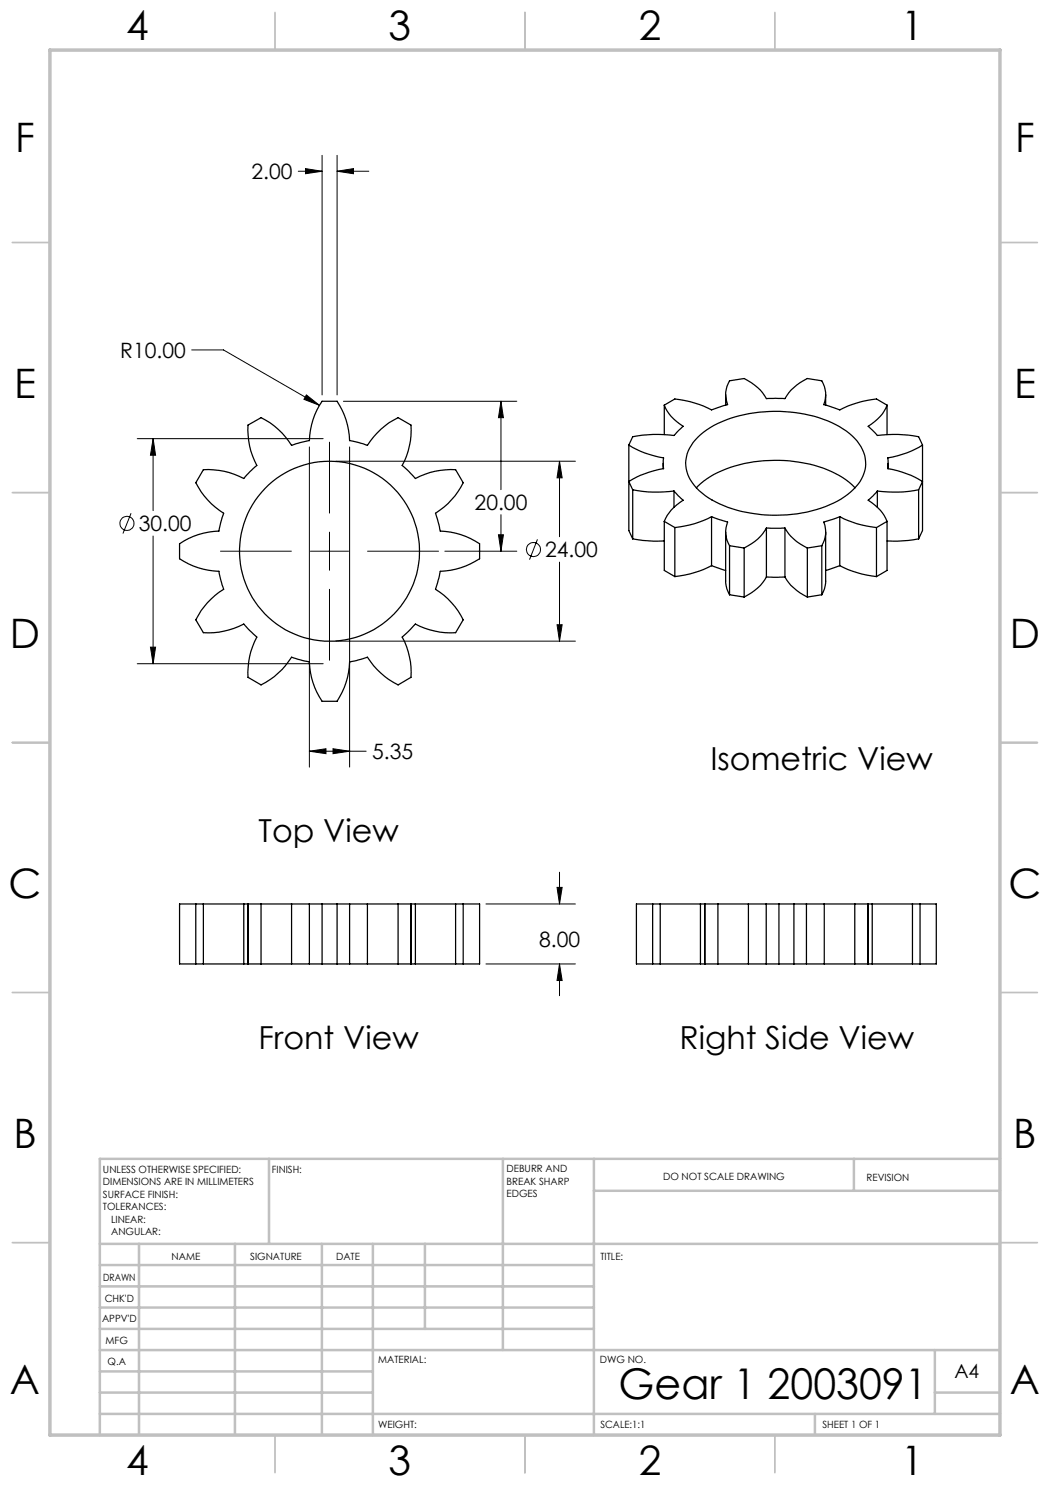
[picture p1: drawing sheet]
<svg xmlns="http://www.w3.org/2000/svg" width="210mm" height="297mm" viewBox="0 0 210 297" stroke-linecap="round" stroke-linejoin="round" font-family="sans-serif">
<g fill="none" stroke="#000" stroke-width=".2">
<path d="M59.7 34.3h4.7M61.1 33.7l3.3 .6-3.3 .4zM64.4 31.1v47.9M67.4 31.1v47.9M67.4 34.3h6.4M67.4 34.3l3.3-.6v1zM38.3 70h6.4l19.2 11.1M61.3 79l2.6 2.1-3.1-1.2zM27.4 87.7h37.2M30.6 87.7v14.4M30.6 87.7l.5 3.3h-1zM61.9 89.4v64"/>
<path d="M65.9 88.4v14.2M67.2 92.2h47.9M68.7 80.3h34.7M69.9 89.4v64M100.2 80.3v17.6M100.2 80.3l.5 3.2h-1zM111.9 92.2v15.1M111.9 92.2l.5 3.4h-1zM26.2 102.7l-1.6 4M30.6 107.2v25.5M44.1 110.2h14.2M62.1 110.2h7.6"/>
<path d="M65.9 106.4v7.6M65.9 117.9v14.1M73.5 110.2h14.2M89 110.2h14.4M99.7 107h1l-.5 3.2zM100.2 102.9v7.3M107.5 107.9l-1.6 4M111.9 112.4v15.8M27.4 132.7h37.2M30.1 129.4h1l-.5 3.3zM67.2 128.2h47.9M111.4 125h1l-.5 3.2z"/>
<path d="M61.9 150.2h11.3M61.9 150.2l3.3-.4v.9zM66.6 149.8l3.3 .4-3.3 .5zM111.4 177.5h1l-.5 3.3zM111.9 174.4v6.4M97.2 192.8h17.9M97.2 180.8h17.9M111.9 192.8v6.3M111.9 192.8l.5 3.3h-1z"/>
<circle cx="25.4" cy="104.7" r="1.41"/>
<circle cx="106.7" cy="109.9" r="1.41"/>
</g>
<g fill="none" stroke="#c0c0c0" stroke-width=".35">
<path d="M55 2.5v7.5M105 2.5v7.5M155 2.5v7.5M2.5 48.5h7.5M200 48.5h7.5M2.5 98.5h7.5M200 98.5h7.5M2.5 148.5h7.5M200 148.5h7.5M2.5 198.5h7.5M200 198.5h7.5M2.5 248.5h7.5"/>
<path d="M200 248.5h7.5M55 287v7.5M105 287v7.5M155 287v7.5"/>
</g>
<g fill="none" stroke="#c0c0c0" stroke-width=".5">
<path d="M53.8 231.8v17M100.6 231.8v38.2M118.8 231.8v55.2M118.8 238.2h81.2M170.8 231.8v6.4M200 231.8h-180v55.2M20 248.8h180M20 257.3h98.8M20 253h98.8M27.8 248.8v38.2M47 248.8v38.2M64.4 248.8v38.2"/>
<path d="M74.6 248.8v38.2M85 248.8v17M20 265.8h98.8M20 261.5h98.8M20 278.5h54.6M20 274.3h54.6M20 270h180M187 278.5h13M187 270v12.8M20 282.8h180M163 282.8v4.2"/>
</g>
<path d="M10 10h190v277h-190z" fill="none" stroke="#c0c0c0" stroke-width=".7"/>
<path d="M111.9 192.8l.5 3.3h-1zM111.4 177.5h1l-.5 3.3zM30.1 129.4h1l-.5 3.3zM30.6 87.7l.5 3.3h-1zM111.4 125h1l-.5 3.2zM111.9 92.2l.5 3.4h-1zM61.1 33.7l3.3 .6-3.3 .4zM67.4 34.3l3.3-.6v1zM99.7 107h1l-.5 3.2zM100.2 80.3l.5 3.2h-1zM61.3 79l-.5 .9 3.1 1.2zM61.9 150.2l3.3-.4v.9zM66.6 149.8l3.3 .4-3.3 .5z" fill="#000"/>
<g fill="none" stroke="#000" stroke-width=".25">
<path d="M145.1 78.9v2.1M165.1 78.9v2.1M49.6 85l2.6-1.5a15 15 0 0 1 6.1 5.6l3.6-1a14.6 14.6 0 0 1 2.5-7.8h3a15 15 0 0 1 2.5 7.8l3.6 1a14.8 14.8 0 0 1 6.1-5.6l2.6 1.5a15.1 15.1 0 0 1-1.8 8.1l2.7 2.6a15.1 15.1 0 0 1 8-1.8l1.5 2.7a15.7 15.7 0 0 1-5.5 6.1l1 3.5a14.9 14.9 0 0 1 7.8 2.6v3a15.3 15.3 0 0 1-7.8 2.5l-1 3.6a15.1 15.1 0 0 1 5.5 6.1l-1.5 2.5a15.5 15.5 0 0 1-8-1.7l-2.7 2.6a15.1 15.1 0 0 1 1.8 8.1l-2.6 1.5a15.5 15.5 0 0 1-6.1-5.6l-3.6 1a15.3 15.3 0 0 1-2.5 7.9h-3a14.9 14.9 0 0 1-2.5-7.9l-3.6-1a15.7 15.7 0 0 1-6.1 5.6l-2.6-1.5a15.1 15.1 0 0 1 1.8-8.1l-2.6-2.6a15.5 15.5 0 0 1-8.1 1.7l-1.5-2.5a14.9 14.9 0 0 1 5.5-6.1l-.9-3.6a15 15 0 0 1-7.9-2.5v-3a14.6 14.6 0 0 1 7.9-2.6l.9-3.5a15.5 15.5 0 0 1-5.5-6.1l1.5-2.7a15.1 15.1 0 0 1 8.1 1.8l2.6-2.6a15.1 15.1 0 0 1-1.8-8.1zM125.8 89a18 18 0 0 0 6.9 2.6v2.1a19.6 19.6 0 0 0-6.9 2.6l.7 1.7M125.8 89v17.1l.7 1.7M126.5 98a25.5 25.5 0 0 0 8.3 .2M126.5 98v9.8M132.6 92.7v1M132.9 81a8.6 8.6 0 0 0 3.7 4.3l-1.8 1.8a25.5 25.5 0 0 0-8.3 .2l-.7 1.7M132.9 81l2.1-1.2a21 21 0 0 1 7.3 2.2l3.2-1.1a5.2 5.2 0 0 1 .4-4.7l2.9-.5a9.9 9.9 0 0 1 4.5 4h3.7a10.2 10.2 0 0 1 4.5-4l2.9 .5a5.2 5.2 0 0 1 .3 4.7l3.3 1.1a21 21 0 0 1 7.3-2.2l2.1 1.2M132.9 81v5.9M134.8 98.2l1.8 1.8a8.6 8.6 0 0 0-3.7 4.3"/>
<path d="M134.8 98.2v3.3M139.3 97.6a18.7 18.7 0 0 1 10.5-5.1 28.4 28.4 0 0 1 18.1 2.6l2 1.4 1.1 1.1M139.6 87.4a21.8 21.8 0 0 1 14.2-5.1 24.3 24.3 0 0 1 16.1 4.4 7.2 7.2 0 0 1 2.7 8.4 12.7 12.7 0 0 1-7.5 6.2 28.4 28.4 0 0 1-22.7-1.3 9.4 9.4 0 0 1-5.2-6.9 7.1 7.1 0 0 1 2.4-5.7zM175.5 98.2l-1.9 1.8a8.6 8.6 0 0 1 3.8 4.3M175.5 98.2v3.3M177.4 81a8.6 8.6 0 0 1-3.8 4.3l1.9 1.8a25.5 25.5 0 0 1 8.2 .2l.8 1.7M177.4 81v5.9M177.6 92.7v1M183.7 98a25.5 25.5 0 0 1-8.2 .2M183.7 98v9.8M184.5 89a18 18 0 0 1-6.9 2.6v2.1a19.6 19.6 0 0 1 6.9 2.6l-.8 1.7M184.5 89v17.1l-.8 1.7"/>
<path d="M126.5 107.8l4.1 .4h2.3M132.9 104.3l2.1 1.2M132.9 104.3v9.8l2.1 1.2M135 105.5v9.8M142.3 103.3l3.2 1.1a5.1 5.1 0 0 0 .4 4.7M142.3 103.3a19.2 19.2 0 0 1-7.3 2.2M142.3 113.1a21 21 0 0 1-7.3 2.2M142.3 113.1l2.8 1M142.3 103.3v9.8M145.1 106.4v10.2l.3 1.2 .5 1.2M145.9 109.1l2.9 .5M145.9 109.1v9.9"/>
<path d="M145.9 119l2.9 .4M148.8 109.6v9.8M153.3 105.6h3.7M153.3 105.6a9.6 9.6 0 0 1-4.5 4M153.3 115.4a9.9 9.9 0 0 1-4.5 4M153.3 115.4h3.7M153.3 105.6v9.8M157 105.6a9.9 9.9 0 0 0 4.5 4M157 115.4a10.2 10.2 0 0 0 4.5 4M157 105.6v9.8M161.5 109.6v9.8M164.4 109.1l-2.9 .5"/>
<path d="M164.4 109.1v9.9M164.4 119l-2.9 .4M165.1 106.4v10.2l-.2 1.2-.5 1.2M168 103.3a19.2 19.2 0 0 0 7.3 2.2M168 103.3l-3.3 1.1a5.1 5.1 0 0 1-.3 4.7M168 113.1a21 21 0 0 0 7.3 2.2M168 113.1l-2.9 1M168 103.3v9.8M175.3 105.5v9.8M177.4 104.3l-2.1 1.2M177.4 104.3v9.8l-2.1 1.2M183.7 107.8l-4.1 .4h-2.2"/>
<path d="M39.2 180.8h-3.3v12h3.3M39.2 192.8h1.5M39.2 180.8h1.5M39.2 180.8v12M40.7 192.8h8.1M40.7 180.8h8.1M40.7 180.8v12M48.8 192.8h.8M48.8 180.8h.8M48.8 180.8v12M49.6 180.8v12M49.6 192.8h2.6"/>
<path d="M49.6 180.8h2.6M52.2 192.8h6.1M52.2 180.8h6.1M52.2 180.8v12M58.3 192.8h3.6M58.3 180.8h3.6M58.3 180.8v12M61.9 192.8h2.5M61.9 180.8h2.5M61.9 180.8v12M64.4 180.8v12M64.4 192.8h3"/>
<path d="M64.4 180.8h3M67.4 192.8h2.5M67.4 180.8h2.5M67.4 180.8v12M69.9 192.8h3.6M69.9 180.8h3.6M69.9 180.8v12M73.5 192.8h6.1M73.5 180.8h6.1M73.5 180.8v12M79.6 192.8h2.6M79.6 180.8h2.6"/>
<path d="M79.6 180.8v12M82.2 180.8v12M82.2 192.8h.9M82.2 180.8h.9M83.1 192.8h8M83.1 180.8h8M83.1 180.8v12M91.1 192.8h1.5M91.1 180.8h1.5M91.1 180.8v12M92.6 180.8h3.3v12h-3.3M92.6 180.8v12"/>
<path d="M130.5 180.8h-3.2v12h3.2M130.5 192.8h1.5M130.5 180.8h1.5M130.5 180.8v12M132 192.8h8.1M132 180.8h8.1M132 180.8v12M140.1 192.8h.8M140.1 180.8h.8M140.1 180.8v12M140.9 192.8h2.7M140.9 180.8h2.7"/>
<path d="M140.9 180.8v12M143.6 192.8h6.1M143.6 180.8h6.1M143.6 180.8v12M149.7 192.8h3.5M149.7 180.8h3.5M149.7 180.8v12M153.2 192.8h2.6M153.2 180.8h2.6M153.2 180.8v12M155.8 192.8h3M155.8 180.8h3"/>
<path d="M155.8 180.8v12M158.8 192.8h2.5M158.8 180.8h2.5M158.8 180.8v12M161.3 192.8h3.6M161.3 180.8h3.6M161.3 180.8v12M164.9 192.8h6.1M164.9 180.8h6.1M164.9 180.8v12M171 192.8h2.6M171 180.8h2.6"/>
<path d="M171 180.8v12M173.6 180.8v12M173.6 192.8h.8M173.6 180.8h.8M174.4 192.8h8.1M174.4 180.8h8.1M174.4 180.8v12M182.5 192.8h1.5M182.5 180.8h1.5M182.5 180.8v12M184 180.8h3.3v12h-3.3M184 180.8v12"/>
<circle cx="65.9" cy="110.2" r="18"/>
</g>
<text font-size="8.5" x="123.7" y="279.7">Gear 1 2003091</text>
<g font-size="8.1">
<text x="25.2" y="8">4</text>
<text x="77.7" y="8">3</text>
<text x="127.7" y="8">2</text>
<text x="180.2" y="8">1</text>
<text x="3" y="30.4">F</text>
<text x="203" y="30.4">F</text>
<text x="2.8" y="79.6">E</text>
<text x="202.8" y="79.6">E</text>
<text x="2" y="129.6">D</text>
<text x="202" y="129.6">D</text>
<text x="1.7" y="179.6">C</text>
<text x="201.7" y="179.6">C</text>
<text x="2.7" y="229.6">B</text>
<text x="202.7" y="229.6">B</text>
<text x="2" y="278.9">A</text>
<text x="202" y="278.9">A</text>
<text x="25.2" y="295">4</text>
<text x="77.7" y="295">3</text>
<text x="127.7" y="295">2</text>
<text x="180.2" y="295">1</text>
</g>
<g font-size="6.3">
<text x="142.1" y="154">Isometric View</text>
<text x="51.7" y="168.5">Top View</text>
<text x="51.7" y="209.8">Front View</text>
<text x="135.9" y="209.8">Right Side View</text>
</g>
<g font-size="4.2">
<text x="50.3" y="35.8">2.00</text>
<text x="24.1" y="71.6">R10.00</text>
<text x="27.7" y="106.2">30.00</text>
<text x="94.9" y="102">20.00</text>
<text x="109" y="111.4">24.00</text>
<text x="74.4" y="151.8">5.35</text>
<text x="107.8" y="189.3">8.00</text>
</g>
<text font-size="3.9" x="190.9" y="275.5">A4</text>
<g font-size="2">
<text x="20.6" y="234.6">UNLESS OTHERWISE SPECIFIED:</text>
<text x="20.6" y="237.1">DIMENSIONS ARE IN MILLIMETERS</text>
<text x="20.6" y="239.6">SURFACE FINISH:</text>
<text x="54.4" y="234.6">FINISH:</text>
<text x="101.3" y="234.5">DEBURR AND</text>
<text x="101.3" y="237">BREAK SHARP</text>
<text x="101.3" y="239.5">EDGES</text>
<text x="132.6" y="236">DO NOT SCALE DRAWING</text>
<text x="173.3" y="236.2">REVISION</text>
<text x="20.6" y="242.1">TOLERANCES:</text>
<text x="22.2" y="244.6">LINEAR:</text>
<text x="22.2" y="247.1">ANGULAR:</text>
<text x="34.3" y="252">NAME</text>
<text x="50" y="251.9">SIGNATURE</text>
<text x="67.2" y="251.9">DATE</text>
<text x="120.1" y="251.9">TITLE:</text>
<text x="20.6" y="256.1">DRAWN</text>
<text x="20.9" y="260.3">CHK'D</text>
<text x="20.4" y="264.4">APPV'D</text>
<text x="21.1" y="268.8">MFG</text>
<text x="21.5" y="273">Q.A</text>
<text x="75.6" y="272.5">MATERIAL:</text>
<text x="120" y="272.5">DWG NO.</text>
<text x="75.6" y="285.5">WEIGHT:</text>
<text x="120.1" y="285.6">SCALE:1:1</text>
<text x="164.5" y="285.6">SHEET 1 OF 1</text>
</g>
</svg>
